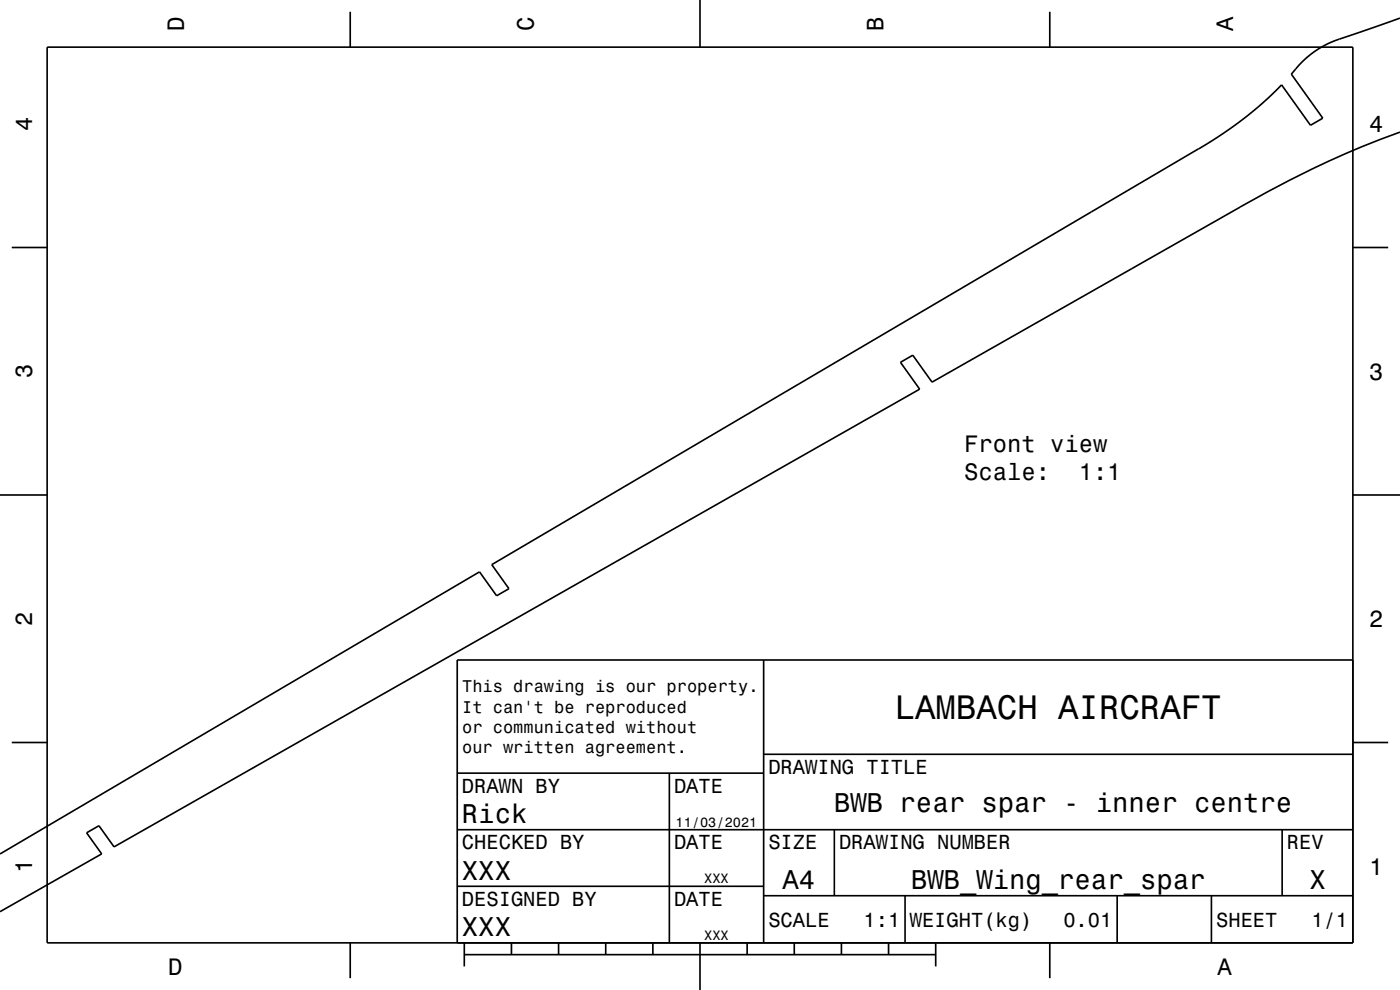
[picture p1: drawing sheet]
<svg xmlns="http://www.w3.org/2000/svg" width="297mm" height="210mm" viewBox="0 0 297 210" stroke-linecap="round" stroke-linejoin="round" font-family="sans-serif">
<g fill="none" stroke="#000" stroke-width=".35">
<path d="M10 10h277v190h-277zM74.3 2.5v7.5M148.5 0v10M222.7 2.5v7.5M297 3.8l-13.6 4.8-2.1 .9-2.1 1.2-1.8 1.4-1.6 1.5-1.9 2.1 6.7 9.4-2.6 1.5-6.1-8.6-3.7 3.6-3.8 3.1-4.2 3.1-4.8 3.1-151.1 88.9 3.7 5.1-2.6 1.5-3.7-5.1-101.7 59.8M297 28a206.7 206.7 0 0 0-33.9 15.9M2.5 52.5h7.5M263.1 43.9h.1M263.1 43.9l-65.4 37.2-4.1-5.8-2.6 1.6 4.1 5.7-170.9 97-3.2-4.4-2.6 1.5 3.2 4.4-21.6 12.3M287 52.5h7.5M0 105h10M287 105h10"/>
<path d="M162 140v60M287 140h-190v60M2.5 157.5h7.5M287 157.5h7.5M97 176h190M97 164h65M142 164v36M162 160h125M177 176v14M272 176v14M97 188h65M162 190h125"/>
<path d="M192 190v10M237 190v10M257 190v10M74.3 200v7.5M98.5 202.5h100M98.5 200v5M108.5 200v2.5M118.5 200v2.5M128.5 200v2.5M138.5 200v2.5M148.5 200v10M158.5 200v2.5"/>
<path d="M168.5 200v2.5M178.5 200v2.5M188.5 200v2.5M198.5 200v5M222.7 200v7.5"/>
</g>
<text font-size="7.2" x="189.8" y="152.6">LAMBACH AIRCRAFT</text>
<g font-size="5.8">
<text x="177" y="172.3">BWB rear spar - inner centre</text>
<text x="98" y="174.6">Rick</text>
<text x="98" y="186.6">XXX</text>
<text x="166" y="188.6">A4</text>
<text x="193.3" y="188.6">BWB_Wing_rear_spar</text>
<text x="277.8" y="188.6">X</text>
<text x="98" y="198.6">XXX</text>
</g>
<g font-size="5">
<text x="39" y="6.5" transform="rotate(-90 39 6.5)">D</text>
<text x="113.2" y="6.5" transform="rotate(-90 113.2 6.5)">C</text>
<text x="187.4" y="6.5" transform="rotate(-90 187.4 6.5)">B</text>
<text x="261.6" y="6.5" transform="rotate(-90 261.6 6.5)">A</text>
<text x="6.8" y="27.8" transform="rotate(-90 6.8 27.8)">4</text>
<text x="290.5" y="28.1">4</text>
<text x="6.8" y="80.3" transform="rotate(-90 6.8 80.3)">3</text>
<text x="290.5" y="80.6">3</text>
<text x="204.5" y="95.8">Front view</text>
<text x="204.5" y="101.9">Scale:</text>
<text x="228.8" y="101.9">1:1</text>
<text x="6.8" y="132.8" transform="rotate(-90 6.8 132.8)">2</text>
<text x="290.5" y="133.1">2</text>
<text x="6.8" y="185.3" transform="rotate(-90 6.8 185.3)">1</text>
<text x="290.5" y="185.6">1</text>
<text x="35.7" y="206.8">D</text>
<text x="258.3" y="206.8">A</text>
</g>
<g font-size="4.3">
<text x="163" y="164.2">DRAWING TITLE</text>
<text x="98" y="168.2">DRAWN BY</text>
<text x="143" y="168.2">DATE</text>
<text x="98" y="180.2">CHECKED BY</text>
<text x="143" y="180.2">DATE</text>
<text x="163" y="180.2">SIZE</text>
<text x="178" y="180.2">DRAWING NUMBER</text>
<text x="273" y="180.2">REV</text>
<text x="98" y="192.2">DESIGNED BY</text>
<text x="143" y="192.2">DATE</text>
<text x="163" y="196.6">SCALE</text>
<text x="183.2" y="196.6">1:1</text>
<text x="193" y="196.6">WEIGHT(kg)</text>
<text x="225.6" y="196.6">0.01</text>
<text x="258" y="196.6">SHEET</text>
<text x="278.2" y="196.6">1/1</text>
</g>
<g font-size="3.6">
<text x="98.1" y="146.8">This drawing is our property.</text>
<text x="98.1" y="151.2">It can't be reproduced</text>
<text x="98.1" y="155.5">or communicated without</text>
<text x="98.1" y="159.8">our written agreement.</text>
</g>
<g font-size="2.9">
<text x="143.3" y="175.3">11/03/2021</text>
<text x="149.4" y="187.3">XXX</text>
<text x="149.4" y="199.3">XXX</text>
</g>
</svg>
